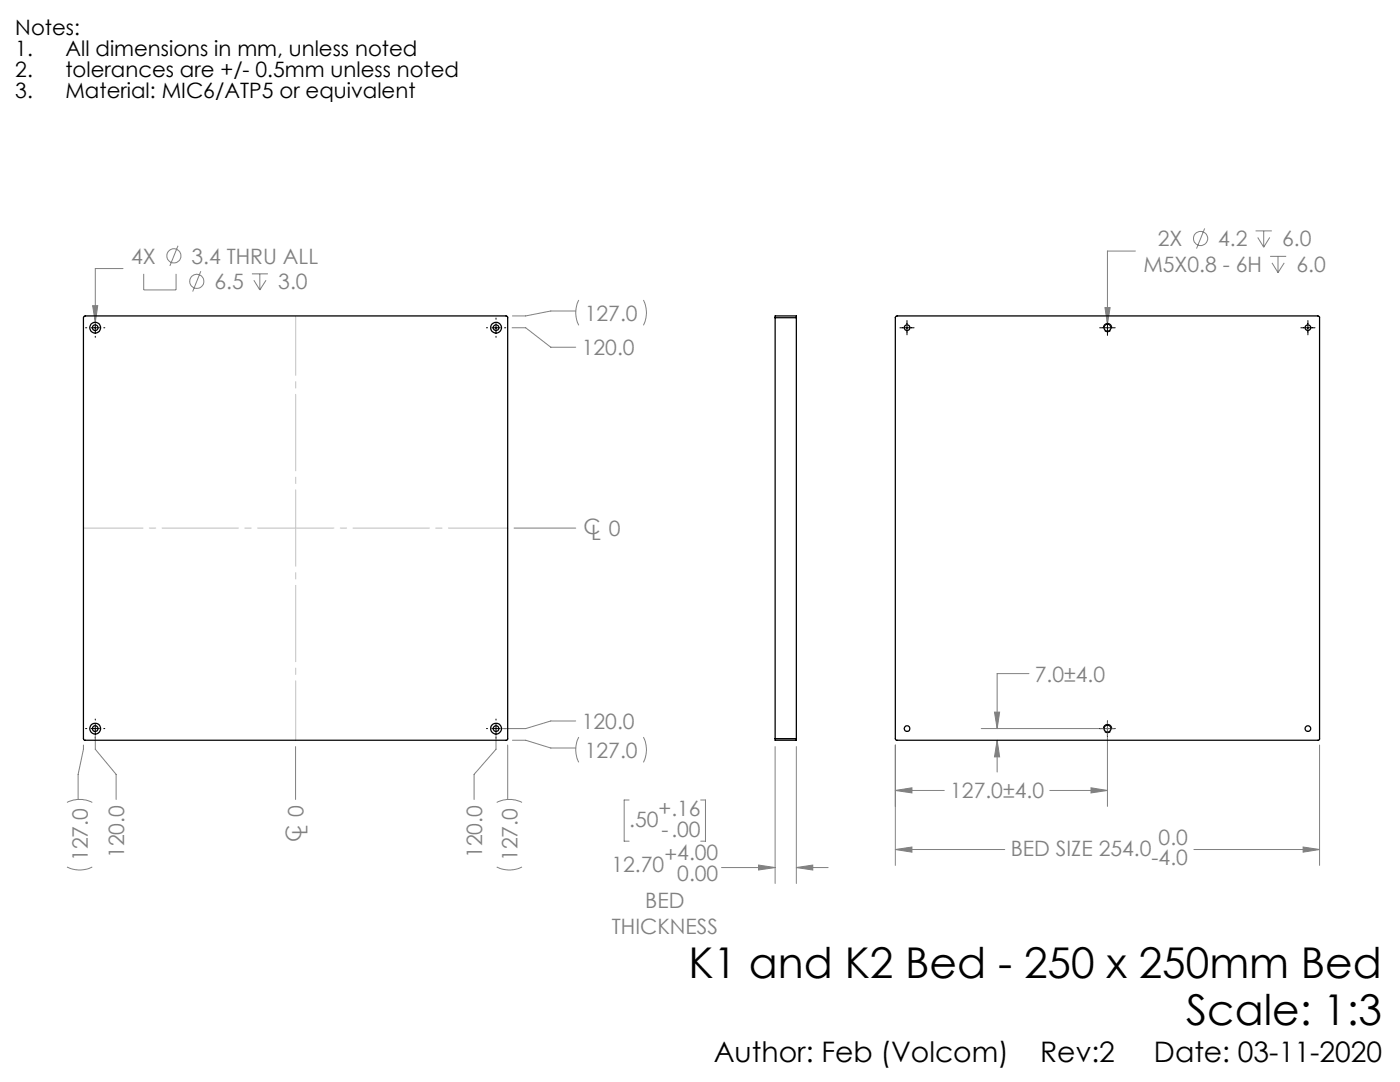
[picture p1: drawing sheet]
<svg xmlns="http://www.w3.org/2000/svg" width="279mm" height="216mm" viewBox="0 0 279 216" stroke-linecap="round" stroke-linejoin="round" font-family="sans-serif">
<g fill="none" stroke="#808080" stroke-width=".2">
<path d="M24.6 53.6h-5.6v10.7M28.7 54.6v3.3h6.4v-3.3M35.5 49l-1.6 4.1M40.1 54.1l-1.6 4.1M50.3 54.6h3.2M50.7 55.9l1.2 2M51.9 54.6v3.3M53.1 55.9l-1.2 2M115.5 59.9a5.6 5.6 0 0 0 0 5M128.4 59.9a5.6 5.6 0 0 1 0 5M226.6 50.1h-5.6v14.6M240.4 45.6l-1.6 4"/>
<path d="M250.6 46.1h3.2M251 47.4l1.2 1.9M252.2 46.1v3.2M253.4 47.4l-1.2 1.9M253.5 51.2h3.2M253.9 52.5l1.2 1.9M255.1 51.2v3.2M256.3 52.5l-1.2 1.9M18.5 61h1l-.5 3.3zM102.2 65.4h2.7l5 3.9h5M114.9 62.1h-5l-5 .9h-2.6M220.5 61.4h1l-.5 3.3z"/>
<path d="M102.6 105.4h12.3M205.4 134.4h-6.4v11M16.7 148.7v.8l-1.1 5v5M19 146.6v2.9l4.2 5v5M59 149v10.5M99 146.6v2.9l-4.4 5v5M101.3 148.7v10.8M102.3 147.7h2.6l5 1.6h5M114.9 143.9h-5l-5 1.5h-4.6M115.5 147.1a5.6 5.6 0 0 0 0 5M125.6 159.6h-1v8.3h1M128.4 147.1a5.6 5.6 0 0 1 0 5"/>
<path d="M139.8 159.6h1v8.3h-1M154.7 149v27.3M158.9 149v27.3M178.7 157.7l3.3-.5v1zM178.7 148.7v24M178.7 157.7h9.8M195.8 145.4h23.9M198.5 142.1h1l-.5 3.3zM199 147.7l.5 3.3h-1zM199 147.7v6.4M209.5 157.7h11.5M217.7 157.2l3.3 .5-3.3 .5z"/>
<path d="M221 146.6v14.3M263.3 148.7v24M13.4 173a5.6 5.6 0 0 0 5 0M13.4 160.1a5.6 5.6 0 0 1 5 0M99.1 173a5.6 5.6 0 0 0 5.1 0M99.1 160.1a5.6 5.6 0 0 1 5.1 0M144 173.1h10.7M151.4 172.6l3.3 .5-3.3 .5zM158.9 173.1l3.3-.5v1zM158.9 173.1h6.4M178.7 169.5l3.3-.5v1zM178.7 169.5h21.8"/>
<path d="M238.3 169.5h25M260.1 169l3.2 .5-3.2 .5z"/>
<circle cx="34.7" cy="51.1" r="1.41"/>
<circle cx="39.3" cy="56.1" r="1.4"/>
<circle cx="239.6" cy="47.6" r="1.41"/>
</g>
<path d="M221 64.5a.83 .83 0 0 1 .8 1.2 .83 .83 0 0 1-1.4 .2 .83 .83 0 0 1 .5-1.4h.1M221 144.5a.83 .83 0 0 1 .8 1.2 .83 .83 0 0 1-1.4 .2 .83 .83 0 0 1 .5-1.4h.1" fill="none" stroke="#000" stroke-width=".2" stroke-dasharray="1.3 .6" stroke-dashoffset="-.1" stroke-linecap="butt"/>
<g fill="none" stroke="#000" stroke-width=".2">
<path d="M17.1 65.4h.2M18.2 65.4h1.7M19 63.5v.2M19 64.6v1.7M19 67.1v.2M20.7 65.4h.2M97.1 65.4h.2M98.1 65.4h1.7M99 63.5v.2M99 64.6v1.7M99 67.1v.2M100.7 65.4h.2"/>
<path d="M179.6 65.4h2.8M181 64v2.8M219.5 65.4h3.1M221 63.9v3M259.6 65.4h2.8M261 64v2.8M17.1 145.4h.2M18.2 145.4h1.7M19 143.5v.2M19 144.5v1.7M19 147.1v.2M20.7 145.4h.2"/>
<path d="M97.1 145.4h.2M98.1 145.4h1.7M99 143.5v.2M99 144.5v1.7M99 147.1v.2M100.7 145.4h.2M219.5 145.4h3.1M221 143.8v3.1"/>
</g>
<path d="M59 63v84.7M101.4 105.4h-84.7" fill="none" stroke="#c0c0c0" stroke-width=".2" stroke-dasharray="15.2 1.3 1.3 1.3" stroke-dashoffset="3.4"/>
<path d="M219.6 145.4h2.8M221 144v2.8" fill="none" stroke="#808000" stroke-width=".2"/>
<path d="M18.5 61l.5 3.3 .5-3.3zM151.4 172.6l3.3 .5-3.3 .5zM158.9 173.1l3.3-.5v1zM220.5 61.4l.5 3.3 .5-3.3zM178.7 169.5l3.3-.5v1zM260.1 169l3.2 .5-3.2 .5zM217.7 157.2l3.3 .5-3.3 .5zM178.7 157.7l3.3-.5v1zM199 147.7l.5 3.3h-1zM198.5 142.1h1l-.5 3.3z" fill="#808080"/>
<g fill="none" stroke="#000" stroke-width=".25">
<path d="M16.8 63.1l.2-.1h84l.2 .1v84.5h-84.4l-.1-.2v-84zM154.7 63.4v-.4h4.2v.4M154.7 63.4v84M154.7 63.4h4.2M158.9 63.4v84M178.8 63.1l84.2-.1 .3 .3v84.2l-.1 .2-84.4-.1-.1-.1v-84.2zM154.7 147.4v.3h4.2v-.3M154.7 147.4h4.2"/>
<circle cx="19" cy="65.4" r="1.08"/>
<circle cx="19" cy="65.4" r=".57"/>
<circle cx="99" cy="65.4" r="1.08"/>
<circle cx="99" cy="65.4" r=".57"/>
<circle cx="181" cy="65.4" r=".57"/>
<circle cx="221" cy="65.4" r=".69"/>
<circle cx="261" cy="65.4" r=".57"/>
<circle cx="19" cy="145.4" r="1.09"/>
<circle cx="19" cy="145.4" r=".56"/>
<circle cx="99" cy="145.4" r="1.09"/>
<circle cx="99" cy="145.4" r=".56"/>
<circle cx="181" cy="145.4" r=".56"/>
<circle cx="221" cy="145.4" r=".7"/>
<circle cx="261" cy="145.4" r=".56"/>
</g>
<g font-size="8.5">
<text x="137.4" y="195.1">K1 and K2 Bed - 250 x 250mm Bed</text>
<text x="236.7" y="204.6">Scale: 1:3</text>
</g>
<g font-size="5.6">
<text x="142.4" y="211.9">Author: Feb (Volcom)</text>
<text x="207.6" y="211.9">Rev:2</text>
<text x="230.3" y="211.9">Date: 03-11-2020</text>
</g>
<g font-size="4.2">
<text x="3.1" y="7">Notes:</text>
<text x="3.1" y="11.2">1.</text>
<text x="13.1" y="11.2">All dimensions in mm, unless noted</text>
<text x="3.1" y="15.4">2.</text>
<text x="13.1" y="15.4">tolerances are +/- 0.5mm unless noted</text>
<text x="3.1" y="19.6">3.</text>
<text x="13.1" y="19.6">Material: MIC6/ATP5 or equivalent</text>
</g>
<g font-size="4.2" fill="#808080">
<text x="26.2" y="52.6">4X</text>
<text x="38.2" y="52.6">3.4 THRU ALL</text>
<text x="231.1" y="49.1">2X</text>
<text x="243.1" y="49.1">4.2</text>
<text x="255.9" y="49.1">6.0</text>
<text x="42.8" y="57.7">6.5</text>
<text x="55.5" y="57.7">3.0</text>
<text x="228.2" y="54.2">M5X0.8 - 6H</text>
<text x="258.7" y="54.2">6.0</text>
<text x="116.7" y="64">127.0</text>
<text x="116.1" y="70.9">120.0</text>
<text x="116.4" y="106.5">C</text>
<text x="118" y="107.7">L 0</text>
<text x="206.5" y="136">7.0±4.0</text>
<text x="116.1" y="145.4">120.0</text>
<text x="116.7" y="151.2">127.0</text>
<text x="189.6" y="159.3">127.0±4.0</text>
<text x="61.3" y="166.6" transform="rotate(-90 61.3 166.6)">L 0</text>
<text x="125.6" y="165.1">.50</text>
<text x="131.4" y="162.8">+.16</text>
<text x="132" y="166.9">-.00</text>
<text x="17.5" y="171.8" transform="rotate(-90 17.5 171.8)">127.0</text>
<text x="24.8" y="171.2" transform="rotate(-90 24.8 171.2)">120.0</text>
<text x="60.1" y="168.1" transform="rotate(-90 60.1 168.1)">C</text>
<text x="96.2" y="171.2" transform="rotate(-90 96.2 171.2)">120.0</text>
<text x="103.3" y="171.8" transform="rotate(-90 103.3 171.8)">127.0</text>
<text x="122" y="174">12.70</text>
<text x="132.6" y="172.1">+4.00</text>
<text x="201.7" y="170.9">BED SIZE 254.0</text>
<text x="229.8" y="172.7">-4.0</text>
<text x="231.2" y="168.6">0.0</text>
<text x="135.2" y="175.8">0.00</text>
<text x="128.8" y="181.2">BED</text>
<text x="122.1" y="186.3">THICKNESS</text>
</g>
</svg>
